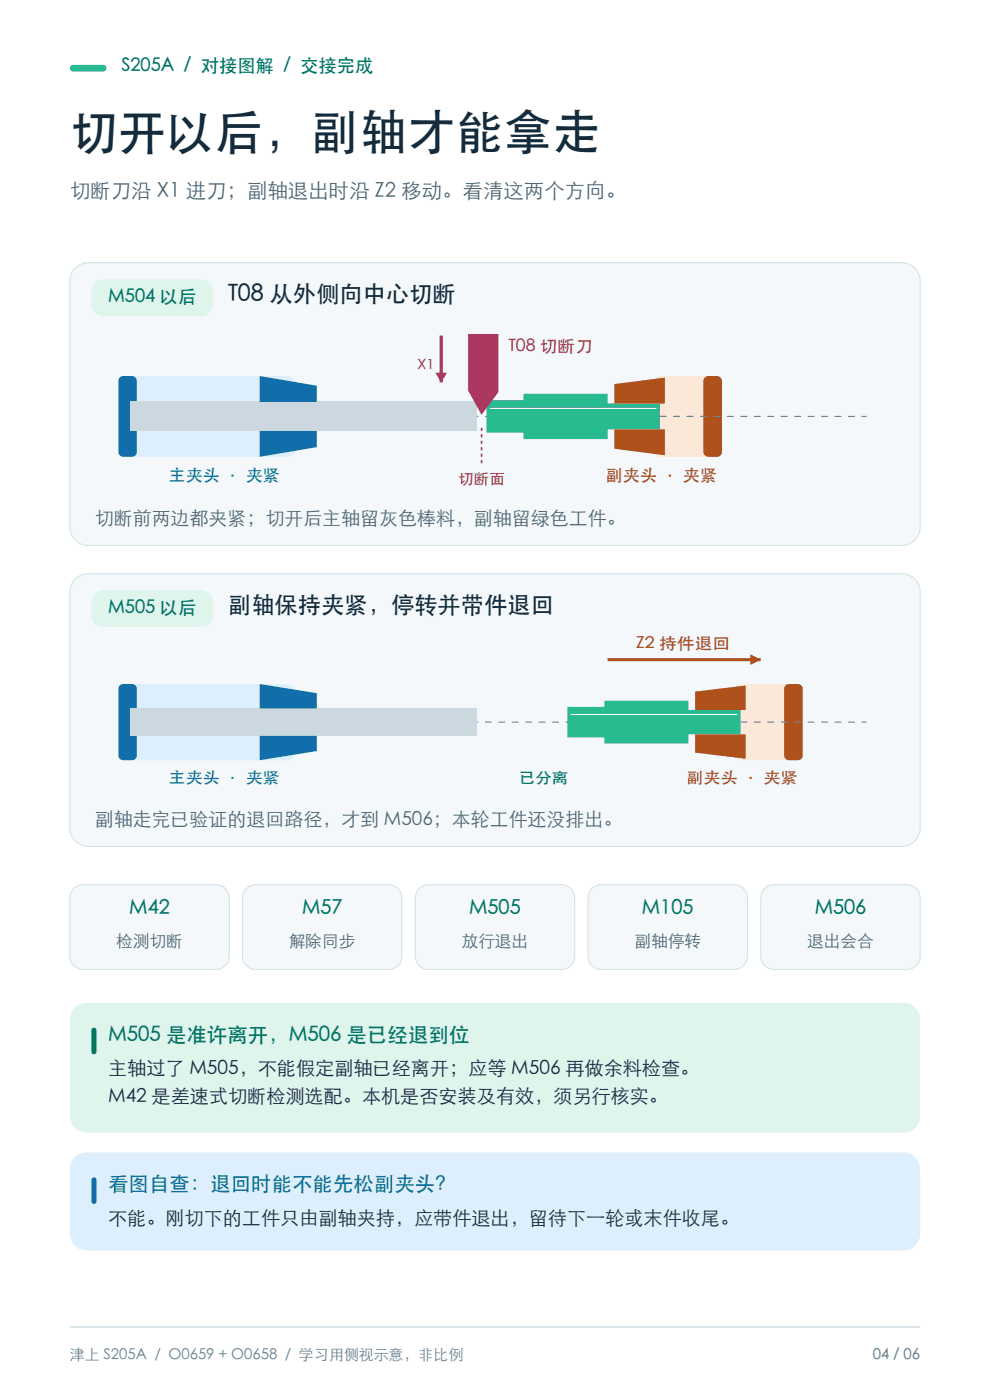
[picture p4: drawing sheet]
<svg xmlns="http://www.w3.org/2000/svg" width="210mm" height="297mm" viewBox="0 0 210 297" stroke-linecap="round" stroke-linejoin="round" font-family="sans-serif">
<path d="M15 14l.5-.2h6.4a.71 .71 0 0 1 .7 .7 .71 .71 0 0 1-.7 .7h-6.4a.71 .71 0 0 1-.6-.5 .71 .71 0 0 1 .1-.7z" fill-rule="evenodd" fill="#29bb90"/>
<path d="M14.8 281.5h180.4" fill="none" stroke="#d6e3e9" stroke-width=".35"/>
<path d="M16 56.9a3.9 3.9 0 0 1 2.7-1.2h172.6a3.9 3.9 0 0 1 3.9 3.9v52.2a3.9 3.9 0 0 1-3.9 3.9h-172.6a3.9 3.9 0 0 1-3.9-3.9v-52.2a3.9 3.9 0 0 1 1.2-2.7z" fill-rule="evenodd" fill="#f4f8fa" stroke="#d6e3e9" stroke-width=".25"/>
<path d="M19.9 60.2a2.46 2.46 0 0 1 2-.9h20.8a2.47 2.47 0 0 1 2.5 2.4v2.9a2.47 2.47 0 0 1-2.5 2.4h-20.8a2.47 2.47 0 0 1-2.5-2.4l.1-3.4z" fill-rule="evenodd" fill="#dff5ec"/>
<path d="M25.7 80.4l1-.6h.5h33.6a2.1 2.1 0 0 1 2.1 2v13.1a2.1 2.1 0 0 1-2.1 2h-33.6a2.1 2.1 0 0 1-2.1-2v-13.1l.1-.5z" fill-rule="evenodd" fill="#ddeffc"/>
<path d="M25.3 80.2l.5-.4h2.2a1.05 1.05 0 0 1 1 1v15.1a1.04 1.04 0 0 1-1 1h-1.8a1.05 1.05 0 0 1-1.1-1v-15.1z" fill-rule="evenodd" fill="#126dab"/>
<path d="M138.8 80.4l.9-.6h.6h10.7a2.1 2.1 0 0 1 2.1 2v13.1a2.1 2.1 0 0 1-2.1 2h-10.7a2.1 2.1 0 0 1-2.1-2v-13.1v-.5z" fill-rule="evenodd" fill="#fce8d8"/>
<path d="M149.4 80.2l.6-.4h2.1a1.05 1.05 0 0 1 1 1v15.1a1.04 1.04 0 0 1-1 1h-1.8a1.05 1.05 0 0 1-1.1-1v-15.1z" fill-rule="evenodd" fill="#ae511a"/>
<path d="M28.7 88.3h155.1" fill="none" stroke="#6a8190" stroke-width=".24" stroke-dasharray="1.4 1.4" stroke-linecap="butt"/>
<path d="M27.6 85.3h73.5v6.1h-73.5z" fill-rule="evenodd" fill="#cbd8df"/>
<g fill="#126dab">
<path d="M55.1 91.4h12.1v3.5l-12.1 2z" fill-rule="evenodd"/>
<path d="M55.1 79.8l12.1 2v3.5h-12.1z" fill-rule="evenodd"/>
</g>
<path d="M103.2 84.9h7.9v-1.4h17.8v2.1h11.1v5.5h-11.1v2h-17.8v-1.3h-7.9z" fill-rule="evenodd" fill="#29bb90"/>
<path d="M103.9 86.6h35.3" fill="none" stroke="#fff" stroke-width=".24"/>
<g fill="#ae511a">
<path d="M130.3 91.1h10.7v5.5l-10.7-1.4z" fill-rule="evenodd"/>
<path d="M130.3 81.5l10.7-1.4v5.5h-10.7z" fill-rule="evenodd"/>
</g>
<path d="M99.3 70.8h6.4v12.4l-3.6 4.8-2.8-5.1z" fill-rule="evenodd" fill="#ac3761"/>
<path d="M93.6 71.2v9.9" fill="none" stroke="#ac3761" stroke-width=".7" stroke-linecap="butt"/>
<path d="M92.3 79.1h2.5l-1.2 2z" fill="#ac3761"/>
<path d="M102.1 90.7v8.3" fill="none" stroke="#ac3761" stroke-width=".35" stroke-dasharray=".7 .7" stroke-linecap="butt"/>
<path d="M16 122.8a3.9 3.9 0 0 1 2.7-1.1h172.6a3.9 3.9 0 0 1 3.9 3.9v50.1a3.9 3.9 0 0 1-3.9 3.9h-172.6a3.9 3.9 0 0 1-3.9-3.9v-50.1a3.9 3.9 0 0 1 1.2-2.8z" fill-rule="evenodd" fill="#f4f8fa" stroke="#d6e3e9" stroke-width=".25"/>
<path d="M19.9 126.2a2.46 2.46 0 0 1 2-1h20.8a2.47 2.47 0 0 1 2.5 2.5v2.8a2.47 2.47 0 0 1-2.5 2.5h-20.8a2.47 2.47 0 0 1-2.5-2.5l.1-3.4z" fill-rule="evenodd" fill="#dff5ec"/>
<path d="M25.7 145.7l1-.5 .5-.1h33.6a2.05 2.05 0 0 1 2.1 1.9v12.3a2.05 2.05 0 0 1-2.1 2h-33.6a2.05 2.05 0 0 1-2.1-2v-12.3l.1-.5z" fill-rule="evenodd" fill="#ddeffc"/>
<path d="M25.4 145.4a3.9 3.9 0 0 1 3-.2l.5 .5 .1 .4v14.2a1.02 1.02 0 0 1-1 1h-1.8a1.02 1.02 0 0 1-1.1-1v-14.2z" fill-rule="evenodd" fill="#126dab"/>
<path d="M155.9 145.7l1-.5 .5-.1h10.7a2.05 2.05 0 0 1 2.2 1.9v12.3a2.05 2.05 0 0 1-2.2 2h-10.7a2.05 2.05 0 0 1-2.1-2v-12.3l.1-.5z" fill-rule="evenodd" fill="#fce8d8"/>
<path d="M166.7 145.4a3.9 3.9 0 0 1 2.9-.2l.6 .5 .1 .4v14.2a1.02 1.02 0 0 1-1.1 1h-1.8a1.02 1.02 0 0 1-1.1-1v-14.2z" fill-rule="evenodd" fill="#ae511a"/>
<path d="M28.7 153.2h155.1" fill="none" stroke="#6a8190" stroke-width=".24" stroke-dasharray="1.4 1.4" stroke-linecap="butt"/>
<path d="M27.6 150.3h73.5v5.8h-73.5z" fill-rule="evenodd" fill="#cbd8df"/>
<g fill="#126dab">
<path d="M55.1 156.1h12.1v3.2l-12.1 2z" fill-rule="evenodd"/>
<path d="M55.1 145.1l12.1 1.9v3.3h-12.1z" fill-rule="evenodd"/>
</g>
<path d="M120.3 150h7.9v-1.3h17.8v1.9h11.1v5.2h-11.1v1.9h-17.8v-1.3h-7.9z" fill-rule="evenodd" fill="#29bb90"/>
<path d="M121 151.6h35.4" fill="none" stroke="#fff" stroke-width=".24"/>
<g fill="#ae511a">
<path d="M147.4 155.8h10.7v5.2l-10.7-1.3z" fill-rule="evenodd"/>
<path d="M147.4 146.7l10.7-1.3v5.2h-10.7z" fill-rule="evenodd"/>
</g>
<path d="M128.9 139.9h32.5" fill="none" stroke="#ae511a" stroke-width=".68" stroke-linecap="butt"/>
<path d="M159.2 138.8l2.2 1.1-2.2 1.2z" fill="#ae511a"/>
<g fill="#f4f8fa" stroke="#d6e3e9" stroke-width=".25">
<path d="M15.9 188.3l1.1-.5 .6-.1h28.2a2.82 2.82 0 0 1 2.8 2.8v12.3a2.82 2.82 0 0 1-2.8 2.9h-28.2a2.82 2.82 0 0 1-2.8-2.9v-12.3a2.82 2.82 0 0 1 1.1-2.2z" fill-rule="evenodd"/>
<path d="M52.5 188.3l1.1-.5 .7-.1h28.1a2.82 2.82 0 0 1 2.9 2.8v12.3a2.82 2.82 0 0 1-2.9 2.9h-28.1a2.82 2.82 0 0 1-2.8-2.9v-12.3a2.82 2.82 0 0 1 1-2.2z" fill-rule="evenodd"/>
<path d="M89.1 188.3l1.2-.5 .6-.1h28.2a2.82 2.82 0 0 1 2.8 2.8v12.3a2.82 2.82 0 0 1-2.8 2.9h-28.2a2.82 2.82 0 0 1-2.8-2.9v-12.3a2.82 2.82 0 0 1 1-2.2z" fill-rule="evenodd"/>
<path d="M125.8 188.3l1.1-.5 .7-.1h28.1a2.82 2.82 0 0 1 2.8 2.8v12.3a2.82 2.82 0 0 1-2.8 2.9h-28.1a2.82 2.82 0 0 1-2.9-2.9v-12.3a2.82 2.82 0 0 1 1.1-2.2z" fill-rule="evenodd"/>
<path d="M162.4 188.3l1.1-.5 .7-.1h28.2a2.82 2.82 0 0 1 2.8 2.8v12.3a2.82 2.82 0 0 1-2.8 2.9h-28.2a2.82 2.82 0 0 1-2.8-2.9v-12.3a2.82 2.82 0 0 1 1-2.2z" fill-rule="evenodd"/>
</g>
<path d="M15.8 213.8a3.5 3.5 0 0 1 2.5-1.1h173.4a3.5 3.5 0 0 1 3.5 3.6v20.4a3.5 3.5 0 0 1-3.5 3.5h-173.4a3.5 3.5 0 0 1-3.5-3.5v-20.4a3.5 3.5 0 0 1 1-2.5z" fill-rule="evenodd" fill="#dff5ec"/>
<path d="M19.7 218.1a.53 .53 0 0 1 .8 .4v4.6a.53 .53 0 0 1-.6 .6 .53 .53 0 0 1-.5-.6v-4.6z" fill-rule="evenodd" fill="#00765c"/>
<path d="M15.8 245.5a3.5 3.5 0 0 1 2.5-1h173.4a3.5 3.5 0 0 1 3.5 3.5v13.8a3.5 3.5 0 0 1-3.5 3.5h-173.4a3.5 3.5 0 0 1-3.5-3.5v-13.8a3.5 3.5 0 0 1 1-2.5z" fill-rule="evenodd" fill="#ddeffc"/>
<path d="M19.7 249.8a.53 .53 0 0 1 .8 .5v4.6a.53 .53 0 0 1-.6 .5 .53 .53 0 0 1-.5-.5v-4.6z" fill-rule="evenodd" fill="#126dab"/>
<text font-size="10.2" fill="#152b3b" x="14.8" y="31.5">切开以后，副轴才能拿走</text>
<g font-size="4.9" fill="#152b3b">
<text x="48.4" y="64.1">T08 从外侧向中心切断</text>
<text x="48.4" y="130.1">副轴保持夹紧，停转并带件退回</text>
</g>
<text font-size="4.3" fill="#4c6474" x="14.8" y="42.1">切断刀沿 X1 进刀；副轴退出时沿 Z2 移动。看清这两个方向。</text>
<text font-size="4.3" fill="#00765c" x="22.9" y="221">M505 是准许离开，M506 是已经退到位</text>
<text font-size="4.3" fill="#126dab" x="22.9" y="252.7">看图自查：退回时能不能先松副夹头？</text>
<g font-size="4.2" fill="#00765c">
<text x="27.4" y="194.1">M42</text>
<text x="64.1" y="194.1">M57</text>
<text x="99.5" y="194.1">M505</text>
<text x="136.2" y="194.1">M105</text>
<text x="172.8" y="194.1">M506</text>
</g>
<g font-size="4.1" fill="#152b3b">
<text x="22.9" y="228.1">主轴过了 M505，不能假定副轴已经离开；应等 M506 再做余料检查。</text>
<text x="22.9" y="234.1">M42 是差速式切断检测选配。本机是否安装及有效，须另行核实。</text>
<text x="22.9" y="259.9">不能。刚切下的工件只由副轴夹持，应带件退出，留待下一轮或末件收尾。</text>
</g>
<g font-size="4" fill="#4c6474">
<text x="20.1" y="111.3">切断前两边都夹紧；切开后主轴留灰色棒料，副轴留绿色工件。</text>
<text x="20.1" y="175.2">副轴走完已验证的退回路径，才到 M506；本轮工件还没排出。</text>
</g>
<g font-size="3.9" fill="#00765c">
<text x="25.8" y="15.3">S205A / 对接图解 / 交接完成</text>
<text x="22.9" y="64.3">M504 以后</text>
<text x="22.9" y="130.3">M505 以后</text>
</g>
<text font-size="3.6" fill="#ac3761" x="107.9" y="74.6">T08 切断刀</text>
<text font-size="3.5" fill="#126dab" x="35.8" y="102.1">主夹头 · 夹紧</text>
<text font-size="3.5" fill="#ae511a" x="128.5" y="102.1">副夹头 · 夹紧</text>
<g font-size="3.5" fill="#4c6474">
<text x="24.7" y="200.9">检测切断</text>
<text x="61.3" y="200.9">解除同步</text>
<text x="97.9" y="200.9">放行退出</text>
<text x="134.6" y="200.9">副轴停转</text>
<text x="171.2" y="200.9">退出会合</text>
</g>
<text font-size="3.4" fill="#ae511a" x="135" y="137.7">Z2 持件退回</text>
<text font-size="3.3" fill="#126dab" x="35.8" y="166.1">主夹头 · 夹紧</text>
<text font-size="3.3" fill="#ae511a" x="145.6" y="166.1">副夹头 · 夹紧</text>
<text font-size="3.2" fill="#ac3761" x="97.2" y="102.7">切断面</text>
<text font-size="3.2" fill="#00765c" x="110.1" y="166.1">已分离</text>
<g font-size="3.2" fill="#6a8190">
<text x="14.8" y="288.4">津上 S205A / O0659 + O0658 / 学习用侧视示意，非比例</text>
<text x="185.2" y="288.4">04 / 06</text>
</g>
<text font-size="3" fill="#ac3761" x="88.6" y="78.4">X1</text>
</svg>
